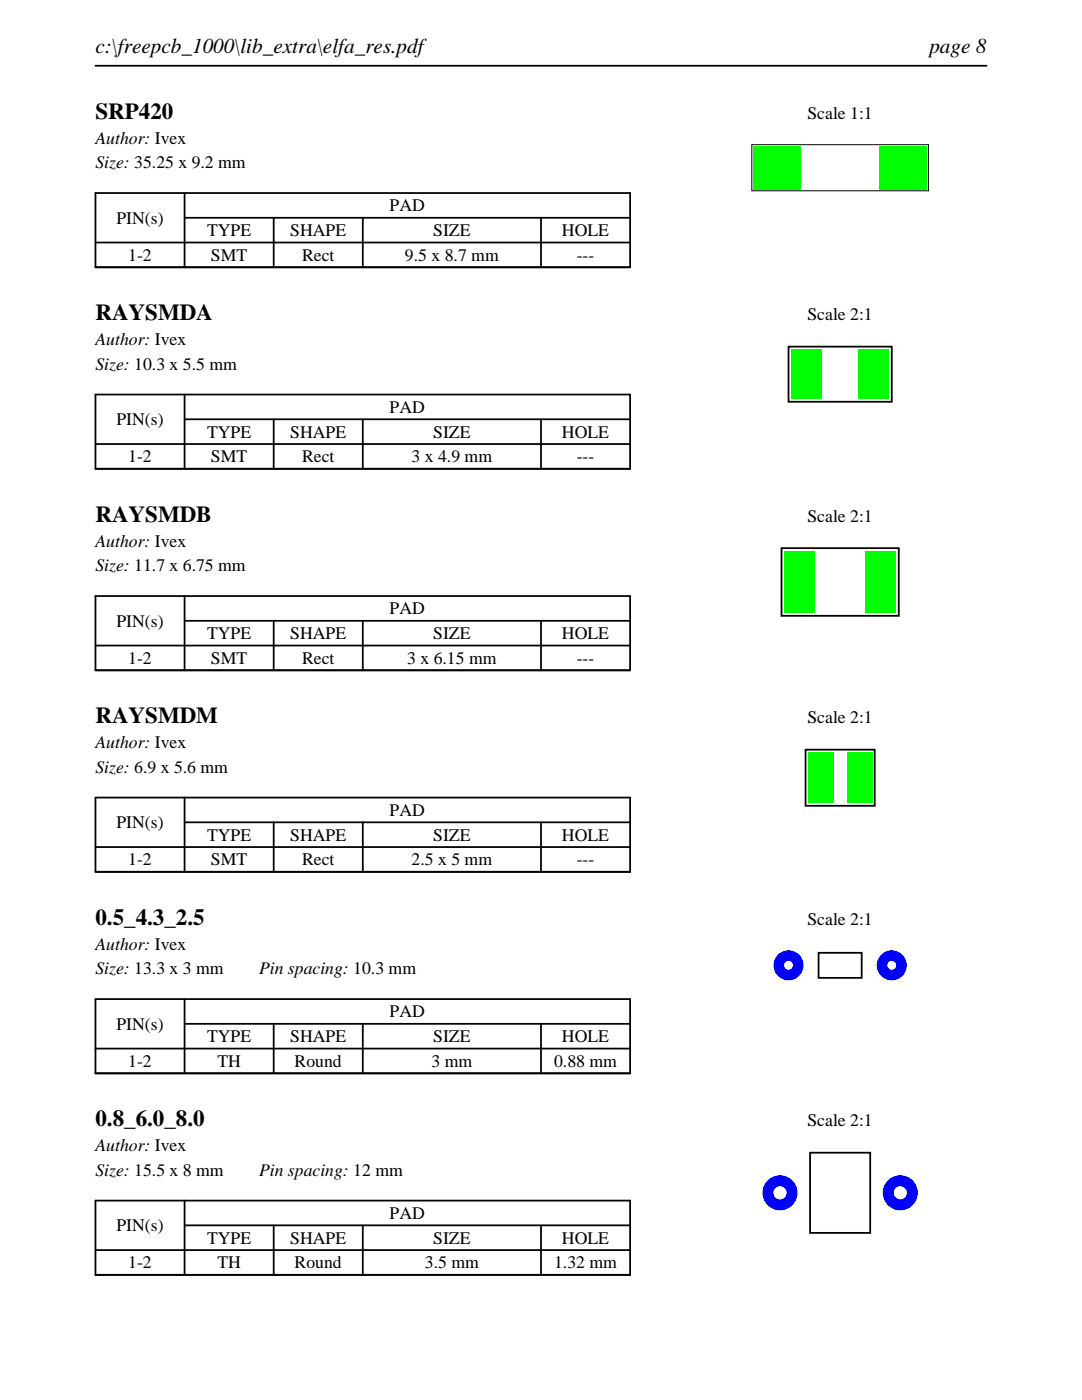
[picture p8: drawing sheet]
<svg xmlns="http://www.w3.org/2000/svg" width="216mm" height="279mm" viewBox="0 0 216 279" stroke-linecap="round" stroke-linejoin="round" font-family="sans-serif">
<path d="M19 13.1h177.8M19 38.5h106.7v14.8h-106.7zM36.8 38.5v14.8M19 48.4h106.7M36.8 43.5h88.9M54.6 43.5v9.8M72.4 43.5v9.8M107.9 43.5v9.8" fill="none" stroke="#000" stroke-width=".35"/>
<path d="M150 28.9h35.3v9.2h-35.3z" fill="none" stroke="#000" stroke-width=".2"/>
<g fill="#0f0">
<path d="M150.3 29.1h9.5v8.7h-9.5z"/>
<path d="M175.5 29.1h9.5v8.7h-9.5z"/>
</g>
<path d="M19 78.7h106.7v14.9h-106.7zM36.8 78.7v14.9M19 88.6h106.7M36.8 83.7h88.9M54.6 83.7v9.9M72.4 83.7v9.9M107.9 83.7v9.9" fill="none" stroke="#000" stroke-width=".35"/>
<path d="M157.3 69.2h20.6v11h-20.6z" fill="none" stroke="#000" stroke-width=".36"/>
<g fill="#0f0">
<path d="M157.9 69.8h6v9.8h-6z"/>
<path d="M171.3 69.8h6v9.8h-6z"/>
</g>
<path d="M19 119h106.7v14.8h-106.7zM36.8 119v14.8M19 128.8h106.7M36.8 123.9h88.9M54.6 123.9v9.9M72.4 123.9v9.9M107.9 123.9v9.9" fill="none" stroke="#000" stroke-width=".35"/>
<path d="M155.9 109.4h23.4v13.5h-23.4z" fill="none" stroke="#000" stroke-width=".36"/>
<g fill="#0f0">
<path d="M156.5 110h6v12.3h-6z"/>
<path d="M172.7 110h6v12.3h-6z"/>
</g>
<path d="M19 159.2h106.7v14.8h-106.7zM36.8 159.2v14.8M19 169.1h106.7M36.8 164.1h88.9M54.6 164.1v9.9M72.4 164.1v9.9M107.9 164.1v9.9" fill="none" stroke="#000" stroke-width=".35"/>
<path d="M160.7 149.6h13.8v11.2h-13.8z" fill="none" stroke="#000" stroke-width=".36"/>
<g fill="#0f0">
<path d="M161.2 150.2h5v10h-5z"/>
<path d="M169 150.2h5v10h-5z"/>
</g>
<path d="M19 199.4h106.7v14.8h-106.7zM36.8 199.4v14.8M19 209.3h106.7M36.8 204.3h88.9M54.6 204.3v9.9M72.4 204.3v9.9M107.9 204.3v9.9" fill="none" stroke="#000" stroke-width=".35"/>
<path d="M163.3 190.2h8.6v5h-8.6z" fill="none" stroke="#000" stroke-width=".36"/>
<g fill="#00f">
<path d="M154.3 192.7a3 3 0 0 0 6 0 3 3 0 0 0-6 0zM156.5 192.7a.89 .89 0 0 1 1.7 0 .89 .89 0 0 1-1.7 0z"/>
<path d="M174.9 192.7a3 3 0 0 0 6 0 3 3 0 0 0-6 0zM177.1 192.7a.89 .89 0 0 1 1.7 0 .89 .89 0 0 1-1.7 0z"/>
</g>
<path d="M19 239.6h106.7v14.8h-106.7zM36.8 239.6v14.8M19 249.5h106.7M36.8 244.5h88.9M54.6 244.5v9.9M72.4 244.5v9.9M107.9 244.5v9.9" fill="none" stroke="#000" stroke-width=".35"/>
<path d="M161.6 230h12v16h-12z" fill="none" stroke="#000" stroke-width=".36"/>
<g fill="#00f">
<path d="M152.1 238a3.5 3.5 0 0 0 7 0 3.5 3.5 0 0 0-7 0zM154.3 238a1.35 1.35 0 0 1 2.7 0 1.35 1.35 0 0 1-2.7 0z"/>
<path d="M176.1 238a3.5 3.5 0 0 0 7 0 3.5 3.5 0 0 0-7 0zM178.3 238a1.35 1.35 0 0 1 2.7 0 1.35 1.35 0 0 1-2.7 0z"/>
</g>
<g font-size="4.6">
<text x="19" y="23.7">SRP420</text>
<text x="19" y="63.9">RAYSMDA</text>
<text x="19" y="104.1">RAYSMDB</text>
<text x="19" y="144.4">RAYSMDM</text>
<text x="19" y="184.6">0.5_4.3_2.5</text>
<text x="19" y="224.8">0.8_6.0_8.0</text>
</g>
<g font-size="4.2">
<text x="19" y="10.6">c:\freepcb_1000\lib_extra\elfa_res.pdf</text>
<text x="185.4" y="10.6">page 8</text>
</g>
<g font-size="3.5">
<text x="161.1" y="23.7">Scale 1:1</text>
<text x="19" y="28.6">Author: Ivex</text>
<text x="19" y="33.6">Size: 35.25 x 9.2 mm</text>
<text x="23.2" y="44.6">PIN(s)</text>
<text x="41.3" y="47.1">TYPE</text>
<text x="57.9" y="47.1">SHAPE</text>
<text x="77.8" y="42.2">PAD</text>
<text x="86.4" y="47.1">SIZE</text>
<text x="112.1" y="47.1">HOLE</text>
<text x="25.6" y="52.1">1-2</text>
<text x="42.1" y="52.1">SMT</text>
<text x="60.3" y="52.1">Rect</text>
<text x="80.8" y="52.1">9.5 x 8.7 mm</text>
<text x="115.1" y="52.1">---</text>
<text x="161.1" y="63.9">Scale 2:1</text>
<text x="19" y="68.9">Author: Ivex</text>
<text x="19" y="73.8">Size: 10.3 x 5.5 mm</text>
<text x="77.8" y="82.4">PAD</text>
<text x="23.2" y="84.8">PIN(s)</text>
<text x="41.3" y="87.3">TYPE</text>
<text x="57.9" y="87.3">SHAPE</text>
<text x="86.4" y="87.3">SIZE</text>
<text x="112.1" y="87.3">HOLE</text>
<text x="25.6" y="92.3">1-2</text>
<text x="42.1" y="92.3">SMT</text>
<text x="60.3" y="92.3">Rect</text>
<text x="82.1" y="92.3">3 x 4.9 mm</text>
<text x="115.1" y="92.3">---</text>
<text x="161.1" y="104.1">Scale 2:1</text>
<text x="19" y="109.1">Author: Ivex</text>
<text x="19" y="114">Size: 11.7 x 6.75 mm</text>
<text x="23.2" y="125.1">PIN(s)</text>
<text x="77.8" y="122.6">PAD</text>
<text x="41.3" y="127.6">TYPE</text>
<text x="57.9" y="127.6">SHAPE</text>
<text x="86.4" y="127.6">SIZE</text>
<text x="112.1" y="127.6">HOLE</text>
<text x="25.6" y="132.5">1-2</text>
<text x="42.1" y="132.5">SMT</text>
<text x="60.3" y="132.5">Rect</text>
<text x="81.3" y="132.5">3 x 6.15 mm</text>
<text x="115.1" y="132.5">---</text>
<text x="19" y="149.3">Author: Ivex</text>
<text x="161.1" y="144.4">Scale 2:1</text>
<text x="19" y="154.2">Size: 6.9 x 5.6 mm</text>
<text x="23.2" y="165.3">PIN(s)</text>
<text x="41.3" y="167.8">TYPE</text>
<text x="57.9" y="167.8">SHAPE</text>
<text x="77.8" y="162.8">PAD</text>
<text x="86.4" y="167.8">SIZE</text>
<text x="112.1" y="167.8">HOLE</text>
<text x="25.6" y="172.7">1-2</text>
<text x="42.1" y="172.7">SMT</text>
<text x="60.3" y="172.7">Rect</text>
<text x="82.1" y="172.7">2.5 x 5 mm</text>
<text x="115.1" y="172.7">---</text>
<text x="161.1" y="184.6">Scale 2:1</text>
<text x="19" y="189.5">Author: Ivex</text>
<text x="19" y="194.5">Size: 13.3 x 3 mm</text>
<text x="51.7" y="194.5">Pin spacing: 10.3 mm</text>
<text x="77.8" y="203.1">PAD</text>
<text x="23.2" y="205.5">PIN(s)</text>
<text x="41.3" y="208">TYPE</text>
<text x="57.9" y="208">SHAPE</text>
<text x="86.4" y="208">SIZE</text>
<text x="112.1" y="208">HOLE</text>
<text x="25.6" y="212.9">1-2</text>
<text x="43.4" y="212.9">TH</text>
<text x="58.8" y="212.9">Round</text>
<text x="86.1" y="212.9">3 mm</text>
<text x="110.6" y="212.9">0.88 mm</text>
<text x="161.1" y="224.8">Scale 2:1</text>
<text x="19" y="229.7">Author: Ivex</text>
<text x="19" y="234.7">Size: 15.5 x 8 mm</text>
<text x="51.7" y="234.7">Pin spacing: 12 mm</text>
<text x="23.2" y="245.7">PIN(s)</text>
<text x="77.8" y="243.3">PAD</text>
<text x="41.3" y="248.2">TYPE</text>
<text x="57.9" y="248.2">SHAPE</text>
<text x="86.4" y="248.2">SIZE</text>
<text x="112.1" y="248.2">HOLE</text>
<text x="25.6" y="253.2">1-2</text>
<text x="43.4" y="253.2">TH</text>
<text x="58.8" y="253.2">Round</text>
<text x="84.8" y="253.2">3.5 mm</text>
<text x="110.6" y="253.2">1.32 mm</text>
</g>
</svg>
